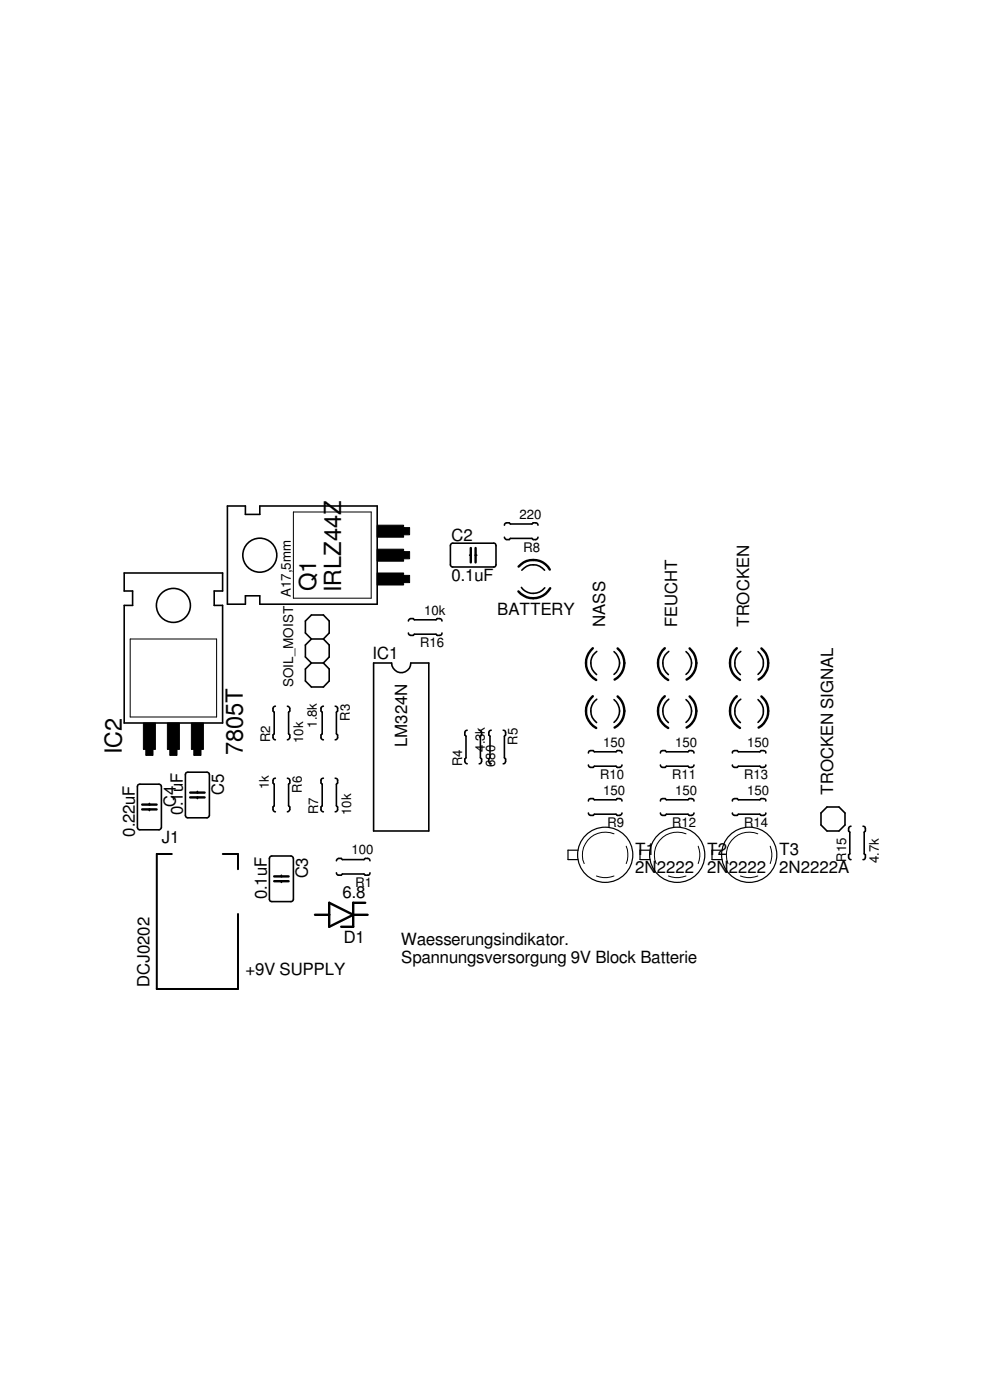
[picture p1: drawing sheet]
<svg xmlns="http://www.w3.org/2000/svg" width="105mm" height="148mm" viewBox="0 0 105 148" stroke-linecap="round" stroke-linejoin="round" font-family="sans-serif">
<g fill="none" stroke="#000" stroke-width=".17">
<path d="M24.1 53.6h1.9v.8h1.5v-.8h12.4v10.3h-12.4v-.8h-1.5v.8h-1.9zM47.8 57.6v-.1h4.5l.2 .2v2.2l-.2 .1h-4.5l-.1-.2v-2.1zM49.7 58.8h.1M50.3 58.8h.2M53.4 56.9l.2 .2h.3l.1-.1h2.3l.1 .1h.3l.2-.2M53.4 55.6l.1-.2a.44 .44 0 0 1 .5 .1h2.3a.44 .44 0 0 1 .6-.1v.2M13.1 60.6h10.5v1.9h-.9v1.6h.9v12.4h-10.5v-12.4h.9v-1.6h-.9zM29.1 74.7l-.1 .1a.44 .44 0 0 0 0 .6v2.3a.44 .44 0 0 0 0 .5l.1 .1M30.4 74.7l.3 .3v.2l-.2 .2v2.3l.2 .1v.2l-.3 .3M33 70.2h1.2M33 67.6l-.7-.6v-1.3l.7-.6h1.2l.6 .6v1.3l-.6 .6M33 70.2l-.7 .6v1.3l.7 .6h1.2l.6-.6v-1.3l-.6-.6"/>
<path d="M33 67.6h1.2M33 67.6l-.7 .7v1.2l.7 .7M34.2 74.7l-.2 .1a.44 .44 0 0 0 .1 .6v2.3a.44 .44 0 0 0-.1 .5l.2 .1M34.2 67.6l.6 .7v1.2l-.6 .7M35.5 74.7l.2 .1a.44 .44 0 0 1-.1 .6v2.3a.44 .44 0 0 1 .1 .5l-.2 .1M39.5 70.2h1.9a1.02 1.02 0 0 0 1.1 1 1.02 1.02 0 0 0 1-1h1.9v17.7h-5.9zM43.2 67l.1 .2a.44 .44 0 0 0 .6-.1h2.2a.48 .48 0 0 0 .6 .1l.1-.2M43.2 65.7l.3-.2h.2l.2 .1h2.2a.42 .42 0 0 1 .6 0l.1 .1M49.4 77.3h-.1a.42 .42 0 0 0 0 .6v2.3l-.1 .1v.3l.2 .2M50.7 77.3h.2a.48 .48 0 0 1-.1 .6v2.3a.44 .44 0 0 1 .1 .6h-.2M52 77.3h-.2a.42 .42 0 0 0 .1 .6v2.3l-.2 .1v.3l.3 .2M53.3 77.3h.1a.48 .48 0 0 1 0 .6v2.3a.44 .44 0 0 1 0 .6h-.1"/>
<path d="M55.2 62.2a1.54 1.54 0 0 0 2.5 0M55.2 60.3a1.56 1.56 0 0 1 2.4 0M62.3 79.7v-.2a.48 .48 0 0 1 .6 .1h2.3a.44 .44 0 0 1 .5-.1l.1 .2M63.2 74a1.53 1.53 0 0 0-.1 2.5M63.2 68.9a1.51 1.51 0 0 0-.1 2.5M65 74a1.52 1.52 0 0 1 0 2.5M65 69a1.52 1.52 0 0 1 0 2.4M69.9 79.7l.1-.2a.48 .48 0 0 1 .5 .1h2.3a.44 .44 0 0 1 .6-.1v.2M70.8 68.9a1.53 1.53 0 0 0-.1 2.5M70.8 74a1.54 1.54 0 0 0-.1 2.5M72.6 69a1.52 1.52 0 0 1 0 2.4M72.6 74a1.52 1.52 0 0 1 0 2.5"/>
<path d="M77.5 79.7l.1-.2a.48 .48 0 0 1 .5 .1h2.3a.42 .42 0 0 1 .6 0v.1M78.4 68.9a1.53 1.53 0 0 0 0 2.5M78.4 74a1.54 1.54 0 0 0 0 2.5M80.2 69a1.56 1.56 0 0 1 0 2.4M80.2 74a1.56 1.56 0 0 1 0 2.5M14.6 83.1l2.2-.1 .3 .1v4.5l-.2 .2h-2.1l-.2-.1-.1-4.5zM15.8 85v.2M15.8 85.7v.1M19.7 81.8l2.2-.1 .2 .2 .1 4.4-.2 .2-2.1 .1-.3-.2v-4.4zM20.9 83.8v.1M20.9 84.4v.1M28.6 90.7l.2-.1h2l.2 .2 .1 4.4-.2 .2h-2.1l-.3-.1v-4.5z"/>
<path d="M29.1 82.4h-.1a.48 .48 0 0 0 0 .6v2.3a.44 .44 0 0 0 0 .5l.1 .1M29.8 92.6v.2M29.8 93.3v.1M30.4 82.4h.2a.42 .42 0 0 1-.1 .6v2.3l.2 .1v.3l-.3 .2M34.2 82.4h-.2a.48 .48 0 0 0 .1 .6v2.3a.44 .44 0 0 0-.1 .5l.2 .1M35.5 82.4h.2a.48 .48 0 0 1-.1 .6v2.3a.44 .44 0 0 1 .1 .5l-.2 .1M35.6 92.4l.1 .2a.44 .44 0 0 0 .5-.1h2.3a.48 .48 0 0 0 .6 .1l.1-.2M35.6 91.1l.3-.3h.2l.1 .2h2.3a.42 .42 0 0 1 .6-.1l.1 .2M62.3 81v.1a.42 .42 0 0 0 .6 0h2.3l.1 .1h.3l.2-.2M62.3 86v.2a.42 .42 0 0 0 .6 0h2.3l.1 .1h.3l.2-.3M62.3 84.8v-.2a.48 .48 0 0 1 .6 0h2.3a.44 .44 0 0 1 .5 0l.1 .2M69.9 81l.1 .1a.42 .42 0 0 0 .5 0h2.3l.1 .1h.3l.2-.2"/>
<path d="M69.9 86l.1 .2a.42 .42 0 0 0 .5 0h2.3l.1 .1h.3l.2-.3M69.9 84.8l.1-.2a.48 .48 0 0 1 .5 0h2.3a.44 .44 0 0 1 .6 0v.2M77.5 81l.1 .1a.42 .42 0 0 0 .5 0h2.3a.42 .42 0 0 0 .6 0v-.1M77.5 86l.1 .2a.42 .42 0 0 0 .5 0h2.3a.42 .42 0 0 0 .6 0v-.2M77.5 84.8l.1-.2a.48 .48 0 0 1 .5 0h2.3a.42 .42 0 0 1 .6 .1v.1M86.9 86l.6-.6h1.3l.6 .6v1.3l-.6 .6h-1.3l-.6-.6zM90.1 87.4l-.2 .1a.42 .42 0 0 0 0 .6v2.3l-.1 .1v.2l.1 .2 .2 .1M91.3 87.4l.2 .1a.48 .48 0 0 1 0 .6v2.3a.45 .45 0 0 1 0 .5l-.2 .1"/>
<circle cx="27.5" cy="58.8" r="1.8"/>
<circle cx="18.4" cy="64.1" r="1.8"/>
</g>
<g fill="none" stroke="#000" stroke-width=".25">
<path d="M49.8 58v1.5M50.3 58v1.5M54.9 60a2.04 2.04 0 0 1 3.3 .3M58.2 62.3a2.05 2.05 0 0 1-3.3 .3M62.7 73.7a2.05 2.05 0 0 0 .4 3.3M62.7 68.6a2.05 2.05 0 0 0 .4 3.4M65.4 73.7a2.01 2.01 0 0 1-.4 3.3M65.4 68.6a2.01 2.01 0 0 1-.4 3.3M70.4 68.6a2.05 2.05 0 0 0 .3 3.4M70.4 73.7a2.05 2.05 0 0 0 .3 3.3M73 68.6a2.01 2.01 0 0 1-.3 3.3M73 73.7a2.01 2.01 0 0 1-.3 3.3"/>
<path d="M78 68.6a2.06 2.06 0 0 0 .3 3.4M78 73.7a2.06 2.06 0 0 0 .3 3.3M80.6 68.6a2.02 2.02 0 0 1-.3 3.3M80.6 73.7a2.02 2.02 0 0 1-.3 3.3M15 85.7h1.6M15 85.2h1.6M20.1 84.4h1.6M20.1 83.9h1.6M29 93.3h1.5M29 92.8h1.5M33.3 96.8h1.5M34.8 95.5l2.6 1.3-2.6 1.3z"/>
<path d="M37.4 96.8h1.5M38.7 95.5h-1.3v2.6h-1.3"/>
</g>
<path d="M31.1 54.2h8.2v9.1h-8.2zM13.8 67.6h9.1v8.3h-9.1zM63.1 92.7a2.55 2.55 0 0 0 1.9 0M65 88.2a2.41 2.41 0 0 0-2.6 .6 2.41 2.41 0 0 0-.6 2.6M66.3 89.6a2.5 2.5 0 0 1 0 1.8M70.7 92.7a2.55 2.55 0 0 0 1.9 0M72.6 88.2a2.41 2.41 0 0 0-2.6 .6 2.41 2.41 0 0 0-.6 2.6M73.9 89.6a2.5 2.5 0 0 1 0 1.8M78.4 92.7a2.5 2.5 0 0 0 1.8 0M80.2 88.2a2.42 2.42 0 0 0-2.6 .6 2.42 2.42 0 0 0-.6 2.6M81.5 89.6a2.5 2.5 0 0 1 0 1.8" fill="none" stroke="#000" stroke-width=".11"/>
<path d="M39.9 58.1h2.8v1.3h-2.8zM39.9 55.6h2.8v1.3h-2.8zM42.7 55.8h.6v.8h-.6zM42.7 58.4h.6v.7h-.6zM15.2 76.5h1.2v2.8h-1.2zM15.4 79.3h.8v.6h-.8zM17.7 76.5h1.3v2.8h-1.3zM18 79.3h.7v.6h-.7zM20.3 76.5h1.2v2.8h-1.2zM20.5 79.3h.8v.6h-.8zM39.9 60.6h2.8v1.3h-2.8zM42.7 60.9h.6v.8h-.6z" fill="#000" stroke="#000" stroke-width=".11"/>
<path d="M18.2 90.4h-1.6v14.3h8.6v-8M23.6 90.4h1.6v1.6" fill="none" stroke="#000" stroke-width=".21"/>
<g fill="none" stroke="#000" stroke-width=".13">
<path d="M61.2 90h-1.1v1h1.1M68.8 90h-1.1v1h1.1M76.4 90h-1v1h1"/>
<circle cx="64.1" cy="90.5" r="2.92"/>
<circle cx="71.7" cy="90.5" r="2.92"/>
<circle cx="79.3" cy="90.5" r="2.92"/>
</g>
<g font-size="2.5">
<text x="33.5" y="62.6" transform="rotate(-90 33.5 62.6)">Q1</text>
<text x="36.1" y="62.7" transform="rotate(-90 36.1 62.7)">IRLZ44Z</text>
<text x="12.9" y="79.8" transform="rotate(-90 12.9 79.8)">IC2</text>
<text x="25.7" y="79.9" transform="rotate(-90 25.7 79.9)">7805T</text>
</g>
<g font-size="1.8">
<text x="47.8" y="57.2">C2</text>
<text x="47.8" y="61.5">0.1uF</text>
<text x="52.6" y="65.1">BATTERY</text>
<text x="39.4" y="69.8">IC1</text>
<text x="64" y="66.4" transform="rotate(-90 64 66.4)">NASS</text>
<text x="71.7" y="66.4" transform="rotate(-90 71.7 66.4)">FEUCHT</text>
<text x="79.3" y="66.4" transform="rotate(-90 79.3 66.4)">TROCKEN</text>
<text x="43.1" y="79.1" transform="rotate(-90 43.1 79.1)">LM324N</text>
<text x="14.3" y="88.6" transform="rotate(-90 14.3 88.6)">0.22uF</text>
<text x="17.1" y="89.2">J1</text>
<text x="18.6" y="85.4" transform="rotate(-90 18.6 85.4)">C4</text>
<text x="19.4" y="86.3" transform="rotate(-90 19.4 86.3)">0.1uF</text>
<text x="23.7" y="84.1" transform="rotate(-90 23.7 84.1)">C5</text>
<text x="88.2" y="84.1" transform="rotate(-90 88.2 84.1)">TROCKEN SIGNAL</text>
<text x="28.3" y="95.2" transform="rotate(-90 28.3 95.2)">0.1uF</text>
<text x="32.6" y="93" transform="rotate(-90 32.6 93)">C3</text>
<text x="36.2" y="95">6.8</text>
<text x="67.2" y="90.5">T1</text>
<text x="67.2" y="92.4">2N2222</text>
<text x="74.8" y="90.5">T2</text>
<text x="74.8" y="92.4">2N2222</text>
<text x="82.5" y="90.5">T3</text>
<text x="82.5" y="92.4">2N2222A</text>
<text x="36.4" y="99.8">D1</text>
<text x="42.5" y="100">Waesserungsindikator.</text>
<text x="42.5" y="101.9">Spannungsversorgung 9V Block Batterie</text>
<text x="15.8" y="104.4" transform="rotate(-90 15.8 104.4)">DCJ0202</text>
<text x="26" y="103.2">+9V SUPPLY</text>
</g>
<g font-size="1.4">
<text x="55" y="54.9">220</text>
<text x="55.4" y="58.4">R8</text>
<text x="30.8" y="63.2" transform="rotate(-90 30.8 63.2)">A17,5mm</text>
<text x="44.9" y="65">10k</text>
<text x="44.5" y="68.5">R16</text>
<text x="31" y="72.7" transform="rotate(-90 31 72.7)">SOIL_MOIST</text>
<text x="33.5" y="77" transform="rotate(-90 33.5 77)">1.8k</text>
<text x="37" y="76.3" transform="rotate(-90 37 76.3)">R3</text>
<text x="28.5" y="83.5" transform="rotate(-90 28.5 83.5)">1k</text>
<text x="28.6" y="78.5" transform="rotate(-90 28.6 78.5)">R2</text>
<text x="31.9" y="83.9" transform="rotate(-90 31.9 83.9)">R6</text>
<text x="32.1" y="78.6" transform="rotate(-90 32.1 78.6)">10k</text>
<text x="48.9" y="81.1" transform="rotate(-90 48.9 81.1)">R4</text>
<text x="51.3" y="79.5" transform="rotate(-90 51.3 79.5)">4.3k</text>
<text x="52.4" y="81.2" transform="rotate(-90 52.4 81.2)">680</text>
<text x="54.8" y="78.8" transform="rotate(-90 54.8 78.8)">R5</text>
<text x="63.5" y="82.5">R10</text>
<text x="63.9" y="79">150</text>
<text x="71.1" y="82.5">R11</text>
<text x="71.5" y="79">150</text>
<text x="78.7" y="82.5">R13</text>
<text x="79.1" y="79">150</text>
<text x="33.7" y="86.1" transform="rotate(-90 33.7 86.1)">R7</text>
<text x="37.2" y="86.3" transform="rotate(-90 37.2 86.3)">10k</text>
<text x="63.9" y="84.1">150</text>
<text x="64.3" y="87.6">R9</text>
<text x="71.1" y="87.6">R12</text>
<text x="71.5" y="84.1">150</text>
<text x="78.7" y="87.6">R14</text>
<text x="79.1" y="84.1">150</text>
<text x="37.2" y="90.4">100</text>
<text x="37.6" y="93.9">R1</text>
<text x="89.5" y="91.2" transform="rotate(-90 89.5 91.2)">R15</text>
<text x="93" y="91.3" transform="rotate(-90 93 91.3)">4.7k</text>
</g>
</svg>
